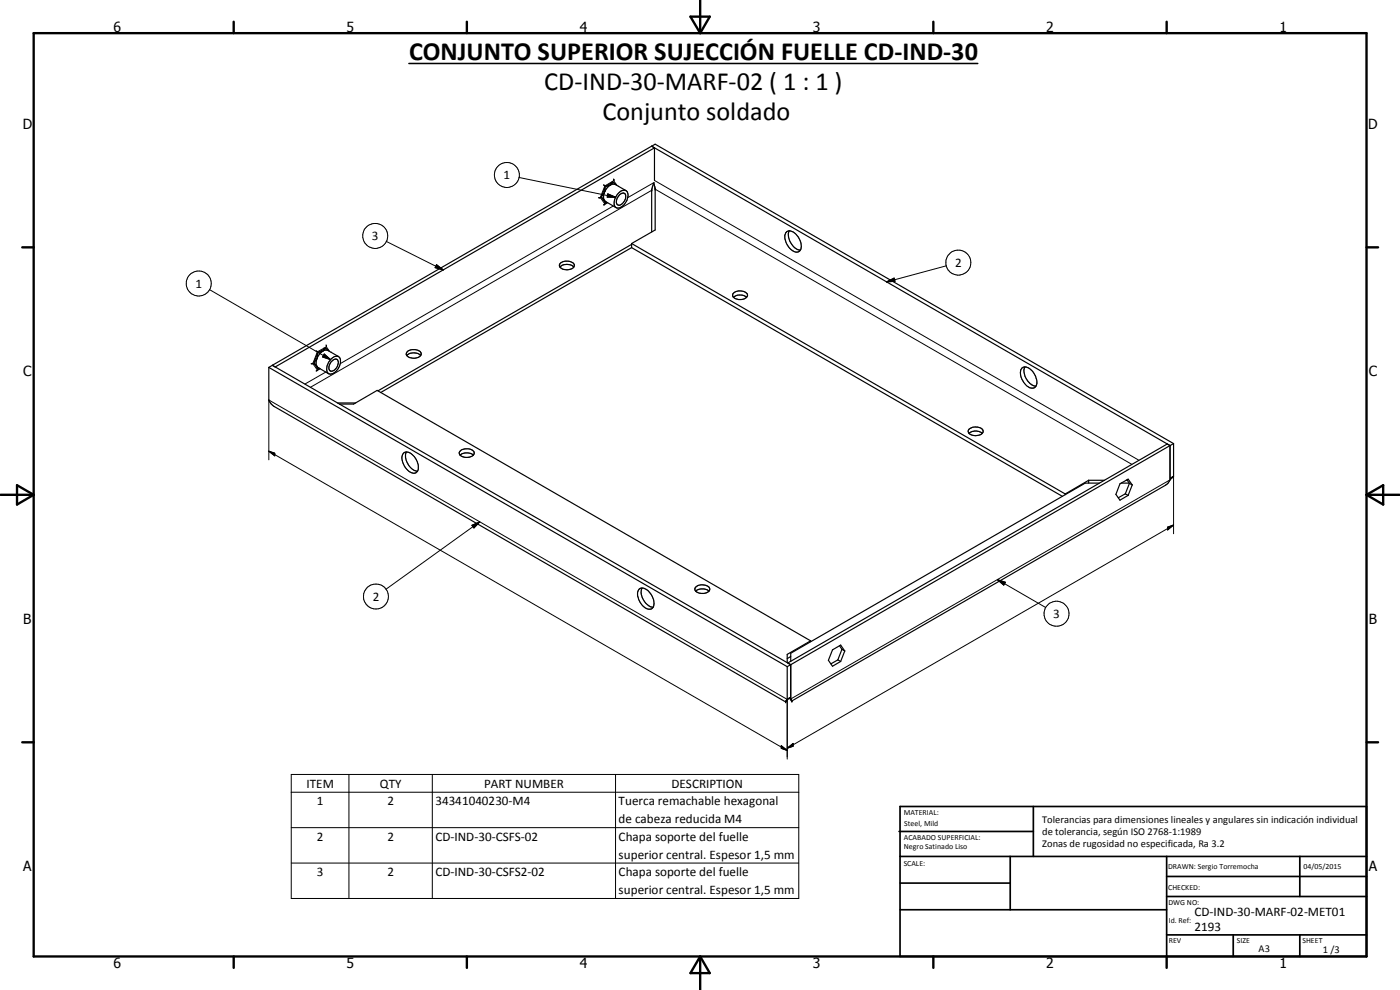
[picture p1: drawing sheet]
<svg xmlns="http://www.w3.org/2000/svg" width="420mm" height="297mm" viewBox="0 0 420 297" stroke-linecap="round" stroke-linejoin="round" font-family="sans-serif">
<g fill="none" stroke="#000" stroke-width=".35">
<path d="M180.2 59.3h-.6M180.6 59.3l.9 1.3M180.6 58.8v.5M180.6 59.3l.1 .1a1.07 1.07 0 0 1 .8 1.2M181.1 55.5l.4 .3M181.3 58.1a1.93 1.93 0 0 0 .4 2.4l3.2 1.8M181.3 58l-.7 .8M181.5 56.3l-.9 2.5M181.5 56.3v1.1l-.2 .6M181.9 55.8l-.4 .5M183.4 55.4a4.5 4.5 0 0 0-2.1 2.7M183.5 55.4l-1.6 .4"/>
<path d="M183.5 55.4h1.2l3.2 1.8M183.8 54.7l.4 .1 .7 .7M183.8 54.7l-1.9 1.1M183.8 54.7l-.4 .7M184.1 53.7l.1 .5M185.5 58.1a1.7 1.7 0 0 1 2.8-.4 3.9 3.9 0 0 1-3.1 4.7 1.71 1.71 0 0 1-.7-2.5zM185.6 55.9h.1M185.9 58.5a1.08 1.08 0 0 1 1.5-.5 1.08 1.08 0 0 1 .3 1.6 2.23 2.23 0 0 1-2.2 1.9 2.01 2.01 0 0 1 .4-3zM195.6 43.9l.8 .5M195.6 43.9l-113.9 65.7M195.6 43.9l155.5 89.8M195.6 43.9l1-.6 155.6 89.8"/>
<path d="M195.6 56.9v.2M195.6 56.9v12.7M195.6 57.1v.3M196.2 55l.3 1.4M196.3 54.9l-.7 2M196.4 44.4v9.7M196.4 44.4l-113.8 65.7-.9-.5M196.5 56.4l.1 12.6-7 4.1M196.6 56.4v.4M168.2 78.9a3 3 0 0 1 4.2 .6 2.04 2.04 0 0 1-2.8 1.4 1.32 1.32 0 0 1-1.3-.4 1.32 1.32 0 0 1-.2-1.4zM181.1 61.5h.2M181.5 61.2l-.2 .3"/>
<path d="M181.5 60.6l.5 .1M182.3 60.8l-1 .6M189.6 73.3l-76.2 44M189.6 74.3l-75.4 43.5M189.6 73.1v1.2M189.6 73.1l130.1 75.1M189.6 74.3l129.2 74.6M235.9 69.8a2.2 2.2 0 0 1 3.3 .9 4 4 0 0 1 .8 4.7 2.17 2.17 0 0 1-2.9-.9 4.3 4.3 0 0 1-1.2-4.7zM236.9 69.3a4.6 4.6 0 0 0 3.3 5.8M168.1 80.1a3.1 3.1 0 0 1 4.1 0M220 88.1a2.79 2.79 0 0 1 4.4 .5 2.62 2.62 0 0 1-4.5 .1zM220.1 89.2a3.1 3.1 0 0 1 4 0"/>
<path d="M80.7 110.2v9.8l.7 1.2 .7 .6 153.7 88.8M80.7 110.2l155.6 89.8M81.7 109.6l155.6 89.8M81.7 109.6l-1 .6M93.9 109.1h-.5M94.3 109.1l.9 1.3M94.3 108.6v.5M94.3 109.1l.7 .7M94.9 105.3l.3 .3M95 111.3h-.1M95 109.8l.2 .2M95.2 110l3.4 2.1"/>
<path d="M95.2 110v.4M95.2 110.4h.6M95.2 106.1l-.9 2.5M95.2 111l-.2 .3M95.2 106.1l.1 .2a2.21 2.21 0 0 1-1 2.3M95.7 105.7l-.5 .4M96.1 110.6l-1.1 .7M96.7 105.5a4.1 4.1 0 0 0-1.7 4.3M96.7 105.5l-1 .2M96.9 105.3l-.2 .2M96.9 105.3l1.3-.2 3.4 1.9M97.5 104.6l-1.8 1.1"/>
<path d="M97.5 104.6h.4l.7 .7M97.5 104.6l-.6 .7M97.9 103.5v.6M99.4 108.5a1.34 1.34 0 0 1 1.9-.5 2.48 2.48 0 0 1-2.1 3.3h-.2a2.13 2.13 0 0 1 .4-2.8zM99.4 105.7h.1M99.5 107.6a1.47 1.47 0 0 1 1.4-.8 1.47 1.47 0 0 1 1.2 .9 4.1 4.1 0 0 1-2.8 4.6 1.73 1.73 0 0 1-1.1-2.7zM122.1 106.7a3.1 3.1 0 0 1 4.2 0M122.3 105.5a2.91 2.91 0 0 1 4.1 .5 2.1 2.1 0 0 1-3.1 1.4 1.15 1.15 0 0 1-1.2-.6 1.15 1.15 0 0 1 .2-1.3zM306.7 110.4a2.35 2.35 0 0 1 3.3 1.1 4 4 0 0 1 .7 4.7 2.3 2.3 0 0 1-3.2-1.1 3.9 3.9 0 0 1-.8-4.7zM307.6 110.1a4.6 4.6 0 0 0 3.3 5.8M101.2 120.9h5.6M101.9 121.2h4.2l7.1-4.1 130.1 75.2"/>
<path d="M121.1 135.9a2.35 2.35 0 0 1 3.3 1.1 3.7 3.7 0 0 1 .6 4.6 2.52 2.52 0 0 1-3.4-1.4 3.6 3.6 0 0 1-.5-4.3zM122 135.6a4.7 4.7 0 0 0 3.3 5.8M138.1 136.6a3.2 3.2 0 0 1 4 0M138.2 135.2a2.82 2.82 0 0 1 4.1 .6 2.22 2.22 0 0 1-3.2 1.3 1.12 1.12 0 0 1-1.1-.6 1.12 1.12 0 0 1 .2-1.3zM290.8 130a3 3 0 0 1 4 0M290.9 128.7a2.93 2.93 0 0 1 4.1 .5 1.56 1.56 0 0 1-1.9 1.5 1.84 1.84 0 0 1-2.5-1.6zM351.1 133.7v10.3l-.5 .9-.8 .7-112.2 64.7M351.1 133.7l-.8-.5-113.9 65.7 .9 .5M351.1 133.7l-113.8 65.7M352.2 133.1v9.8M352.2 133.1l-1.1 .6M319.7 148.2v.2"/>
<path d="M326.7 144.1v.8M326.7 144.1l-7 4.1M326.7 144.1h4.7M329.9 144.9h-4.2l-88.4 51.1v2.4M336.5 144.9h2.4M337.7 148.2l.9 .4M337.7 148.2l-2.1 1.2M338 144.1h.3M338.2 144l.8 1M339 145l.8 .5M339 145l-1.3 3.2M339.8 145.5l-1.2-1.7-2.5 1.4-1.2 3.1 1.2 1.8 2.5-1.5"/>
<path d="M339.8 145.5l-1.2 3.1M352.2 142.9l-1.1 1M352.2 142.9l-1.1 .6M191.8 176.7a2.63 2.63 0 0 1 3.5 1.5 3.8 3.8 0 0 1 .5 4.3 2.35 2.35 0 0 1-3.2-1.1 4 4 0 0 1-.8-4.7zM192.7 176.4a4.6 4.6 0 0 0 3.3 5.8M208.8 176.2a2.87 2.87 0 0 1 4.2 .5 1.78 1.78 0 0 1-2.4 1.4 1.66 1.66 0 0 1-2-1.5zM208.8 177.4a3.1 3.1 0 0 1 4 0M237.3 199.4v10.3M237.3 197l-1 .6M237.3 199.4l-1 .6M243.3 192.3v.2M243.3 192.3l-7 4v2.5"/>
<path d="M251.4 198l.9 .5M251.4 198l-2 1.2M252 193.8l.7 1M252.7 194.8l.8 .5M252.7 194.8l-1.3 3.2M253.5 195.3l-1.2-1.8-2.5 1.5-1.2 3.1 1.2 1.8 2.5-1.4M253.5 195.3l-1.2 3.2M235.8 210.6h.1M235.9 210.4l-.1 .1M235.9 210.5v.1M235.9 210.4l-.1 .2M236 210.3v.1"/>
<path d="M236 210.2l-.1 .2M236 210.4h-.1M236.1 210.1l-.1 .3M236.3 209.8l-.3 .4M236.3 200v9.8M237 209.4l-.5 .3M237.3 209.7l-.4-.2 .6 .6M237.3 209.7l.1 .2M237.3 209.2l-1 .6M237.4 209.9v.2M237.4 210.1h.1M237.5 210.1l.1 .2"/>
<path d="M237.5 210.2h.1M237.5 210l.1 .3M237.5 210.1h.1M237.6 210.3h.1"/>
</g>
<g fill="none" stroke="#000" stroke-width=".3">
<path d="M155.8 53.3l29 5.9M182.4 58.2l2.4 1-2.6-.1zM185.2 55.7l-1-1.5-2.7 1.6-1.3 3.5 1.3 1.9 .7-.5M195.6 57.1l-102.4 59.1M196.3 54.7l-7.9 4.6M196.4 54.1l145.4 84M196.6 56.8l143.1 82.5M115.9 72.4l17.1 8.6M131 79.4l2 1.6-2.4-.7zM184.1 61.8l-82 47.3M284 79.8l-17.9 4.8M62.9 86.9l36.3 21"/>
<path d="M266.1 84.6l2.2-1.2 .3 1zM97.3 106.2l1.9 1.7-2.4-.8zM97.8 111.6l-6.3 3.6M98.9 105.5l-1-1.4-2.7 1.5-1.3 3.5 1.3 1.9 .8-.4M80.7 135.4l1.8 .6v.8zM80.7 138v-18l155.6 89.8v18M80.7 135.4l155.6 89.8M141.6 157.6l2.4-1-1.8 1.8zM144 156.6l-28.1 20.2M350.4 158.2l1.8-.7-1.8 1.5zM351.1 144l-113.8 65.7M352.2 157.5l-115.9 67"/>
<path d="M352.2 142.9v17.2M299.3 173.9l2.4 .8-.5 .9zM299.3 173.9l14.5 8.4M87.4 232.4h152.3v37.2h-152.3zM87.4 237.7h152.3M104.7 232.4v37.2M129.7 232.4v37.2M184.7 232.4v37.2M234.5 223.7l1.8 1.5-1.8-.7zM236.3 224.5l1.7-1.4v.8zM87.4 248.3h152.3M87.4 259h152.3"/>
<circle cx="152.1" cy="52.5" r="3.8"/>
<circle cx="112.6" cy="70.8" r="3.8"/>
<circle cx="287.6" cy="78.8" r="3.8"/>
<circle cx="59.6" cy="85.1" r="3.8"/>
<circle cx="112.8" cy="179" r="3.7"/>
<circle cx="317.1" cy="184.1" r="3.8"/>
</g>
<g fill="#000">
<circle cx="180.2" cy="59.1" r=".18"/>
<circle cx="183.5" cy="54.7" r=".18"/>
<circle cx="183.8" cy="54.4" r=".18"/>
<circle cx="94" cy="108.9" r=".18"/>
<circle cx="97.2" cy="104.4" r=".18"/>
<circle cx="97.6" cy="104.3" r=".18"/>
<circle cx="235.8" cy="210.6" r=".18"/>
<circle cx="237.5" cy="210.1" r=".18"/>
<circle cx="237.6" cy="210.3" r=".18"/>
</g>
<path d="M122.7 19h170.7" fill="none" stroke="#000" stroke-width=".46"/>
<g fill="none" stroke="#000" stroke-width=".71">
<path d="M10.1 9.9h400v277.1h-400zM70.1 6.5v3.4M140.1 6.5v3.4M207.2 5h5.8l-2.9 4.9zM210.1 0v9.9M280.1 6.5v3.4M350.1 6.5v3.4M6.7 74.2h3.4M410.1 74.2h3.5M.1 148.5h10M5.1 145.6l5 2.9-5 2.9zM410.1 148.5h10"/>
<path d="M410.1 148.5l5-2.9v5.8zM6.7 222.7h3.4M410.1 222.7h3.5M70.1 287v3.4M140.1 287v3.4M210.1 287v10M210.1 287l2.9 5h-5.8zM280.1 287v3.4M350.1 287v3.4"/>
</g>
<g fill="none" stroke="#000" stroke-width=".51">
<path d="M269.8 249.5h40.3M270.1 242h140v45h-140zM270.1 257h140M303.2 257v16M310.1 242v15M350.1 257v30M390.1 257v12M270.1 265h33.1M270.1 273h80M350.1 269h60M350.1 263h60M350.1 280.5h60"/>
<path d="M370.1 280.5v6.5M390.1 280.5v6.5"/>
</g>
<path d="M182.4 58.2l2.4 1-2.6-.1zM131 79.4l2 1.6-2.4-.7zM266.1 84.6l2.2-1.2 .3 1zM97.3 106.2l1.9 1.7-2.4-.8zM80.7 135.4l1.8 .6v.8zM141.6 157.6l2.4-1-1.8 1.8zM350.4 158.2l1.8-.7-1.8 1.5zM299.3 173.9l2.4 .8-.5 .9zM234.5 223.7l1.8 1.5-1.8-.7zM236.3 224.5l1.7-1.4v.8z" fill="#000"/>
<g font-size="7.9">
<text x="122.8" y="17.9">CONJUNTO SUPERIOR SUJECCIÓN FUELLE CD-IND-30</text>
<text x="163.4" y="27">CD-IND-30-MARF-02 ( 1 : 1 )</text>
<text x="180.8" y="36">Conjunto soldado</text>
</g>
<g font-size="4.2">
<text x="34" y="9.6">6</text>
<text x="104" y="9.6">5</text>
<text x="174" y="9.6">4</text>
<text x="244" y="9.6">3</text>
<text x="314" y="9.6">2</text>
<text x="384" y="9.6">1</text>
<text x="6.8" y="38.7">D</text>
<text x="410.6" y="38.7">D</text>
<text x="7" y="112.9">C</text>
<text x="410.8" y="112.9">C</text>
<text x="7" y="187.1">B</text>
<text x="410.8" y="187.1">B</text>
<text x="7" y="261.4">A</text>
<text x="410.8" y="261.4">A</text>
<text x="34" y="290.4">6</text>
<text x="104" y="290.4">5</text>
<text x="174" y="290.4">4</text>
<text x="244" y="290.4">3</text>
<text x="314" y="290.4">2</text>
<text x="384" y="290.4">1</text>
</g>
<g font-size="3.9">
<text x="151.1" y="53.8">1</text>
<text x="111.6" y="72.1">3</text>
<text x="286.6" y="80.1">2</text>
<text x="58.7" y="86.3">1</text>
<text x="111.9" y="180.3">2</text>
<text x="316.1" y="185.4">3</text>
<text x="92" y="236.3">ITEM</text>
<text x="114" y="236.3">QTY</text>
<text x="145.3" y="236.3">PART NUMBER</text>
<text x="201.5" y="236.3">DESCRIPTION</text>
<text x="95.1" y="241.6">1</text>
<text x="116.3" y="241.6">2</text>
<text x="130.7" y="241.6">34341040230-M4</text>
<text x="185.7" y="241.7">Tuerca remachable hexagonal</text>
<text x="185.7" y="247">de cabeza reducida M4</text>
<text x="95.1" y="252.3">2</text>
<text x="116.3" y="252.3">2</text>
<text x="130.7" y="252.3">CD-IND-30-CSFS-02</text>
<text x="185.7" y="252.3">Chapa soporte del fuelle</text>
<text x="185.7" y="257.6">superior central. Espesor 1,5 mm</text>
<text x="95.1" y="262.9">3</text>
<text x="116.3" y="262.9">2</text>
<text x="130.7" y="262.9">CD-IND-30-CSFS2-02</text>
<text x="185.7" y="263">Chapa soporte del fuelle</text>
<text x="185.7" y="268.3">superior central. Espesor 1,5 mm</text>
<text x="358.5" y="275">CD-IND-30-MARF-02-MET01</text>
<text x="358.5" y="279.4">2193</text>
</g>
<g font-size="3.1">
<text x="312.7" y="246.8">Tolerancias para dimensiones lineales y angulares sin indicación individual</text>
<text x="312.7" y="250.4">de tolerancia, según ISO 2768-1:1989</text>
<text x="312.7" y="254">Zonas de rugosidad no especificada, Ra 3.2</text>
<text x="377.7" y="285.6">A3</text>
<text x="397" y="285.9">1 /3</text>
</g>
<g font-size="2.4">
<text x="271.2" y="244.4">MATERIAL:</text>
<text x="271.3" y="252">ACABADO SUPERFICIAL:</text>
<text x="271.4" y="247.9">Steel, Mild</text>
<text x="271.3" y="254.6">Negro Satinado Liso</text>
<text x="271.2" y="259.7">SCALE:</text>
<text x="350.6" y="260.8">DRAWN: Sergio Torremocha</text>
<text x="391.2" y="260.6">04/05/2015</text>
<text x="350.6" y="267">CHECKED:</text>
<text x="350.6" y="271.4">DWG NO:</text>
<text x="350.8" y="276.9">Id. Ref:</text>
<text x="350.8" y="282.8">REV</text>
<text x="371.2" y="282.9">SIZE</text>
<text x="390.9" y="282.9">SHEET</text>
</g>
</svg>
